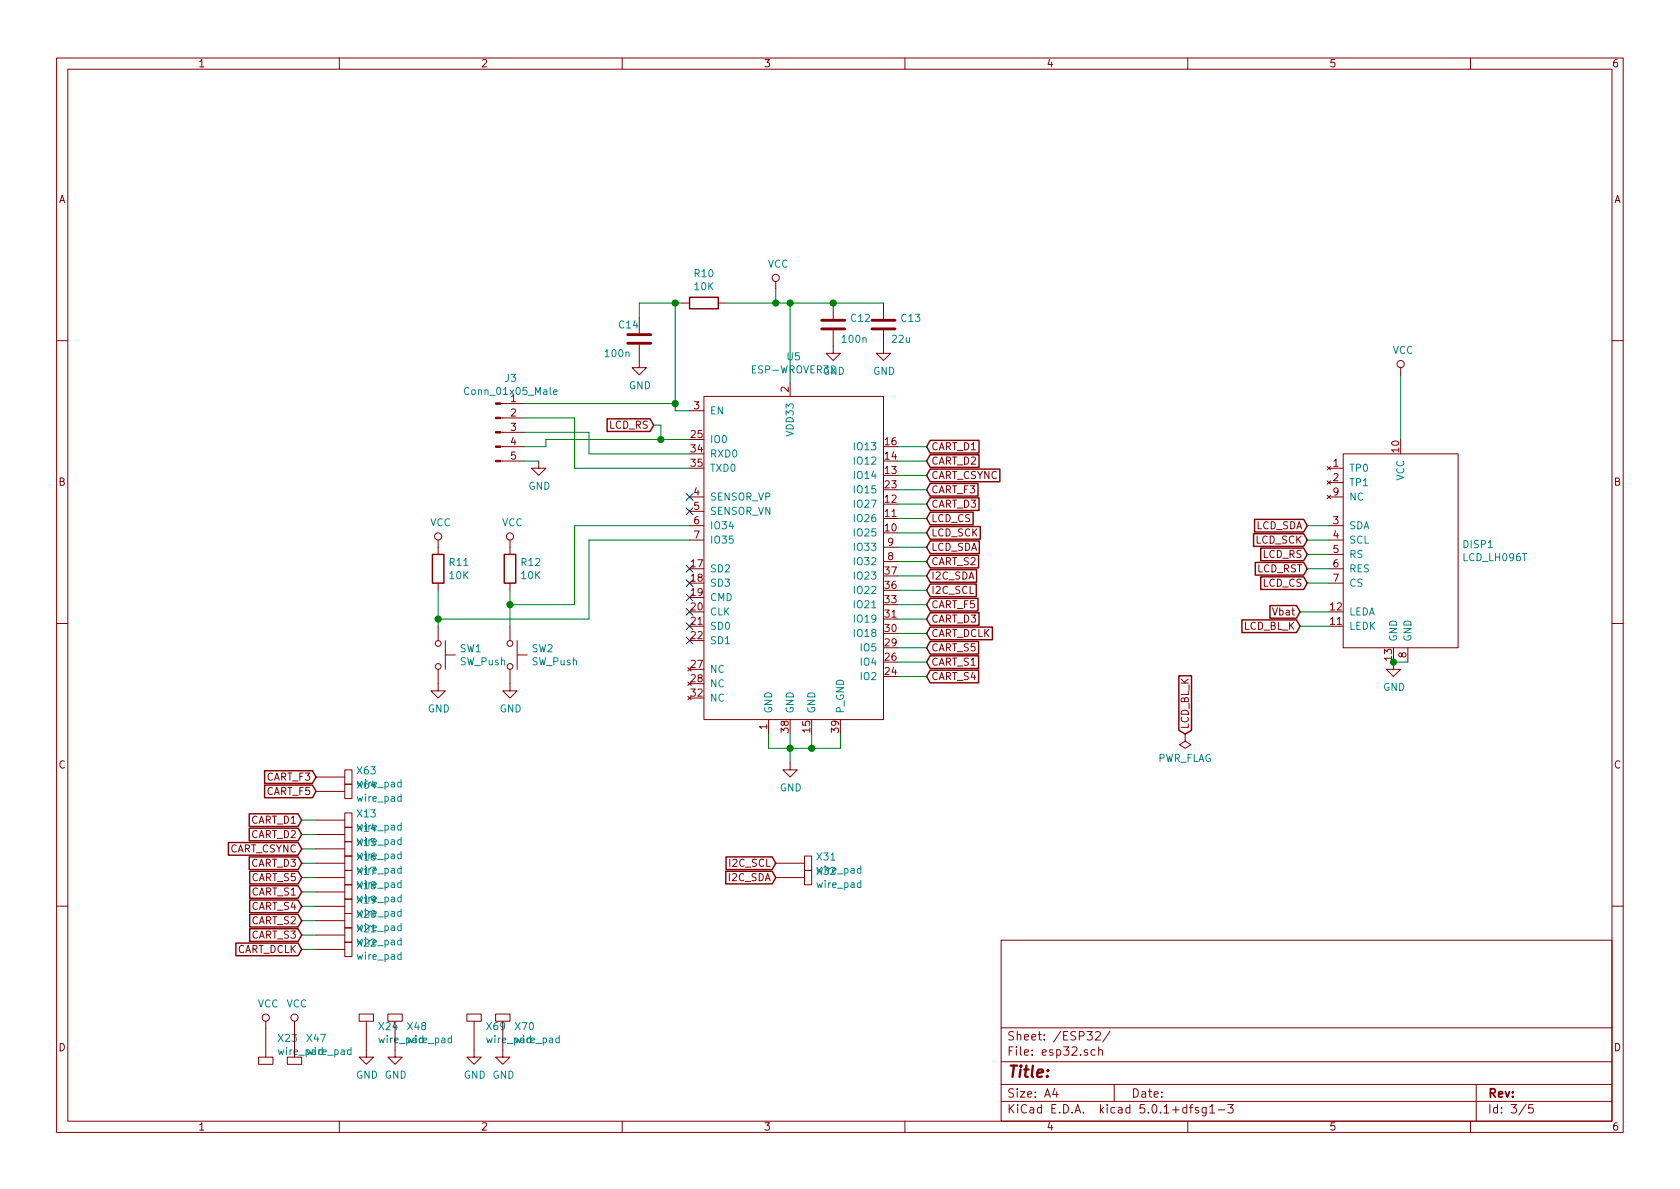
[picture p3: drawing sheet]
EESchema Schematic File Version 4
LIBS:magicbrush-cache
EELAYER 26 0
EELAYER END
$Descr A4 11693 8268
encoding utf-8
Sheet 3 5
Title ""
Date ""
Rev ""
Comp ""
Comment1 ""
Comment2 ""
Comment3 ""
Comment4 ""
$EndDescr
Text GLabel 6450 3500 2    50   Input ~ 0
CART_D3
Text GLabel 6450 3300 2    50   Input ~ 0
CART_CSYNC
Text GLabel 6450 3100 2    50   Input ~ 0
CART_D1
Text GLabel 6450 3200 2    50   Input ~ 0
CART_D2
Text GLabel 6450 4500 2    50   Input ~ 0
CART_S5
Text GLabel 6450 4600 2    50   Input ~ 0
CART_S1
Text GLabel 6450 4700 2    50   Input ~ 0
CART_S4
Text GLabel 6450 3900 2    50   Input ~ 0
CART_S2
Text GLabel 6450 4300 2    50   Input ~ 0
CART_D3
Text GLabel 6450 4400 2    50   Input ~ 0
CART_DCLK
Text GLabel 6450 3400 2    50   Input ~ 0
CART_F3
Text GLabel 6450 4200 2    50   Input ~ 0
CART_F5
Text GLabel 6450 4000 2    50   Input ~ 0
I2C_SDA
Text GLabel 6450 4100 2    50   Input ~ 0
I2C_SCL
$Comp
L power:VCC #PWR0141
U 1 1
P 5400 2000
F 0 "#PWR0141" H 5400 1850 50  0001 C CNN
F 1 "VCC" H 5417 2173 50  0000 C CNN
F 2 "" H 5400 2000 50  0001 C CNN
F 3 "" H 5400 2000 50  0001 C CNN
	1    5400 2000
	1    0    0    -1  
$EndComp
$Comp
L Device:C C12
U 1 1
P 5800 2250
F 0 "C12" H 5915 2296 50  0000 L CNN
F 1 "100n" H 5850 2150 50  0000 L CNN
F 2 "Capacitor_SMD:C_0603_1608Metric_Pad1.05x0.95mm_HandSolder" H 5838 2100 50  0001 C CNN
F 3 "~" H 5800 2250 50  0001 C CNN
	1    5800 2250
	1    0    0    -1  
$EndComp
$Comp
L power:GND #PWR0142
U 1 1
P 5800 2400
F 0 "#PWR0142" H 5800 2150 50  0001 C CNN
F 1 "GND" H 5805 2227 50  0000 C CNN
F 2 "" H 5800 2400 50  0001 C CNN
F 3 "" H 5800 2400 50  0001 C CNN
	1    5800 2400
	1    0    0    -1  
$EndComp
Wire Wire Line
	5400 2000 5400 2100
Wire Wire Line
	5800 2100 5500 2100
Connection ~ 5500 2100
Wire Wire Line
	5500 2100 5500 2650
$Comp
L Device:C C13
U 1 1
P 6150 2250
F 0 "C13" H 6265 2296 50  0000 L CNN
F 1 "22u" H 6200 2150 50  0000 L CNN
F 2 "Capacitor_SMD:C_0805_2012Metric_Pad1.15x1.40mm_HandSolder" H 6188 2100 50  0001 C CNN
F 3 "~" H 6150 2250 50  0001 C CNN
	1    6150 2250
	1    0    0    -1  
$EndComp
$Comp
L power:GND #PWR0154
U 1 1
P 6150 2400
F 0 "#PWR0154" H 6150 2150 50  0001 C CNN
F 1 "GND" H 6155 2227 50  0000 C CNN
F 2 "" H 6150 2400 50  0001 C CNN
F 3 "" H 6150 2400 50  0001 C CNN
	1    6150 2400
	1    0    0    -1  
$EndComp
Wire Wire Line
	6150 2100 5800 2100
Connection ~ 5800 2100
$Comp
L Device:R R10
U 1 1
P 4900 2100
F 0 "R10" V 4693 2100 50  0000 C CNN
F 1 "10K" V 4784 2100 50  0000 C CNN
F 2 "Resistor_SMD:R_0603_1608Metric" V 4830 2100 50  0001 C CNN
F 3 "~" H 4900 2100 50  0001 C CNN
	1    4900 2100
	0    1    1    0   
$EndComp
$Comp
L Device:C C14
U 1 1
P 4450 2350
F 0 "C14" H 4300 2450 50  0000 L CNN
F 1 "100n" H 4200 2250 50  0000 L CNN
F 2 "Capacitor_SMD:C_0603_1608Metric_Pad1.05x0.95mm_HandSolder" H 4488 2200 50  0001 C CNN
F 3 "~" H 4450 2350 50  0001 C CNN
	1    4450 2350
	1    0    0    -1  
$EndComp
$Comp
L power:GND #PWR0155
U 1 1
P 4450 2500
F 0 "#PWR0155" H 4450 2250 50  0001 C CNN
F 1 "GND" H 4455 2327 50  0000 C CNN
F 2 "" H 4450 2500 50  0001 C CNN
F 3 "" H 4450 2500 50  0001 C CNN
	1    4450 2500
	1    0    0    -1  
$EndComp
Wire Wire Line
	4450 2200 4450 2100
Wire Wire Line
	4450 2100 4700 2100
Wire Wire Line
	5050 2100 5400 2100
Wire Wire Line
	4800 2850 4700 2850
Wire Wire Line
	4700 2850 4700 2800
Connection ~ 4700 2100
Wire Wire Line
	4700 2100 4750 2100
Wire Wire Line
	5350 5100 5350 5200
Wire Wire Line
	5350 5200 5500 5200
Wire Wire Line
	5650 5200 5650 5100
Wire Wire Line
	5500 5100 5500 5200
Connection ~ 5500 5200
Wire Wire Line
	5500 5200 5650 5200
Wire Wire Line
	5500 5300 5500 5200
$Comp
L power:GND #PWR0156
U 1 1
P 5500 5300
F 0 "#PWR0156" H 5500 5050 50  0001 C CNN
F 1 "GND" H 5505 5127 50  0000 C CNN
F 2 "" H 5500 5300 50  0001 C CNN
F 3 "" H 5500 5300 50  0001 C CNN
	1    5500 5300
	1    0    0    -1  
$EndComp
NoConn ~ 4800 3950
NoConn ~ 4800 4050
NoConn ~ 4800 4150
NoConn ~ 4800 4250
NoConn ~ 4800 4350
NoConn ~ 4800 4450
Wire Wire Line
	6250 3100 6450 3100
Wire Wire Line
	6250 3200 6450 3200
Wire Wire Line
	6250 3300 6450 3300
Wire Wire Line
	6250 3400 6450 3400
Wire Wire Line
	6250 3500 6450 3500
Wire Wire Line
	6250 3600 6450 3600
Wire Wire Line
	6250 3700 6450 3700
Wire Wire Line
	6450 3800 6250 3800
Wire Wire Line
	6250 3900 6450 3900
Wire Wire Line
	6450 4000 6250 4000
Wire Wire Line
	6250 4100 6450 4100
Wire Wire Line
	6450 4200 6250 4200
Wire Wire Line
	6450 4600 6250 4600
Wire Wire Line
	6250 4700 6450 4700
$Comp
L Switch:SW_Push SW?
U 1 1
P 3550 4550
AR Path="/5BBC9070/5BCE1F8E" Ref="SW?"  Part="1" 
AR Path="/5BBC906D/5BCE1F8E" Ref="SW2"  Part="1" 
F 0 "SW2" V 3504 4698 50  0000 L CNN
F 1 "SW_Push" V 3595 4698 50  0000 L CNN
F 2 "Button_Switch_THT:SW_PUSH_6mm" H 3550 4750 50  0001 C CNN
F 3 "" H 3550 4750 50  0001 C CNN
	1    3550 4550
	0    1    1    0   
$EndComp
$Comp
L power:GND #PWR?
U 1 1
P 3550 4750
AR Path="/5BBC9070/5BCE1F95" Ref="#PWR?"  Part="1" 
AR Path="/5BBC906D/5BCE1F95" Ref="#PWR0157"  Part="1" 
F 0 "#PWR0157" H 3550 4500 50  0001 C CNN
F 1 "GND" H 3555 4577 50  0000 C CNN
F 2 "" H 3550 4750 50  0001 C CNN
F 3 "" H 3550 4750 50  0001 C CNN
	1    3550 4750
	1    0    0    -1  
$EndComp
$Comp
L Device:R R?
U 1 1
P 3550 3950
AR Path="/5BBC9070/5BCE1F9B" Ref="R?"  Part="1" 
AR Path="/5BBC906D/5BCE1F9B" Ref="R12"  Part="1" 
F 0 "R12" H 3620 3996 50  0000 L CNN
F 1 "10K" H 3620 3905 50  0000 L CNN
F 2 "Resistor_SMD:R_0603_1608Metric" V 3480 3950 50  0001 C CNN
F 3 "~" H 3550 3950 50  0001 C CNN
	1    3550 3950
	1    0    0    -1  
$EndComp
$Comp
L power:VCC #PWR?
U 1 1
P 3550 3800
AR Path="/5BBC9070/5BCE1FA8" Ref="#PWR?"  Part="1" 
AR Path="/5BBC906D/5BCE1FA8" Ref="#PWR0158"  Part="1" 
F 0 "#PWR0158" H 3550 3650 50  0001 C CNN
F 1 "VCC" H 3567 3973 50  0000 C CNN
F 2 "" H 3550 3800 50  0001 C CNN
F 3 "" H 3550 3800 50  0001 C CNN
	1    3550 3800
	1    0    0    -1  
$EndComp
Wire Wire Line
	4800 3750 4100 3750
$Comp
L Connector:Conn_01x05_Male J3
U 1 1
P 3450 3000
F 0 "J3" H 3556 3378 50  0000 C CNN
F 1 "Conn_01x05_Male" H 3556 3287 50  0000 C CNN
F 2 "Connector_PinHeader_2.54mm:PinHeader_1x05_P2.54mm_Vertical" H 3450 3000 50  0001 C CNN
F 3 "~" H 3450 3000 50  0001 C CNN
	1    3450 3000
	1    0    0    -1  
$EndComp
Wire Wire Line
	3650 2800 4700 2800
Connection ~ 4700 2800
Wire Wire Line
	4700 2800 4700 2100
Wire Wire Line
	4800 3250 4000 3250
Wire Wire Line
	4000 3250 4000 2900
Wire Wire Line
	4000 2900 3650 2900
Wire Wire Line
	3650 3000 4100 3000
Wire Wire Line
	4100 3000 4100 3150
Wire Wire Line
	4100 3150 4800 3150
Wire Wire Line
	4800 3050 4600 3050
Wire Wire Line
	3800 3050 3800 3100
Wire Wire Line
	3800 3100 3650 3100
$Comp
L power:GND #PWR0159
U 1 1
P 3750 3200
F 0 "#PWR0159" H 3750 2950 50  0001 C CNN
F 1 "GND" H 3755 3027 50  0000 C CNN
F 2 "" H 3750 3200 50  0001 C CNN
F 3 "" H 3750 3200 50  0001 C CNN
	1    3750 3200
	1    0    0    -1  
$EndComp
Wire Wire Line
	3650 3200 3750 3200
Wire Wire Line
	3550 4100 3550 4200
$Comp
L Switch:SW_Push SW?
U 1 1
P 3050 4550
AR Path="/5BBC9070/5BD2A840" Ref="SW?"  Part="1" 
AR Path="/5BBC906D/5BD2A840" Ref="SW1"  Part="1" 
F 0 "SW1" V 3004 4698 50  0000 L CNN
F 1 "SW_Push" V 3095 4698 50  0000 L CNN
F 2 "Button_Switch_THT:SW_PUSH_6mm" H 3050 4750 50  0001 C CNN
F 3 "" H 3050 4750 50  0001 C CNN
	1    3050 4550
	0    1    1    0   
$EndComp
$Comp
L power:GND #PWR?
U 1 1
P 3050 4750
AR Path="/5BBC9070/5BD2A847" Ref="#PWR?"  Part="1" 
AR Path="/5BBC906D/5BD2A847" Ref="#PWR0160"  Part="1" 
F 0 "#PWR0160" H 3050 4500 50  0001 C CNN
F 1 "GND" H 3055 4577 50  0000 C CNN
F 2 "" H 3050 4750 50  0001 C CNN
F 3 "" H 3050 4750 50  0001 C CNN
	1    3050 4750
	1    0    0    -1  
$EndComp
$Comp
L Device:R R?
U 1 1
P 3050 3950
AR Path="/5BBC9070/5BD2A84D" Ref="R?"  Part="1" 
AR Path="/5BBC906D/5BD2A84D" Ref="R11"  Part="1" 
F 0 "R11" H 3120 3996 50  0000 L CNN
F 1 "10K" H 3120 3905 50  0000 L CNN
F 2 "Resistor_SMD:R_0603_1608Metric" V 2980 3950 50  0001 C CNN
F 3 "~" H 3050 3950 50  0001 C CNN
	1    3050 3950
	1    0    0    -1  
$EndComp
$Comp
L power:VCC #PWR?
U 1 1
P 3050 3800
AR Path="/5BBC9070/5BD2A854" Ref="#PWR?"  Part="1" 
AR Path="/5BBC906D/5BD2A854" Ref="#PWR0161"  Part="1" 
F 0 "#PWR0161" H 3050 3650 50  0001 C CNN
F 1 "VCC" H 3067 3973 50  0000 C CNN
F 2 "" H 3050 3800 50  0001 C CNN
F 3 "" H 3050 3800 50  0001 C CNN
	1    3050 3800
	1    0    0    -1  
$EndComp
Wire Wire Line
	3050 4100 3050 4300
Wire Wire Line
	4100 4300 3050 4300
Wire Wire Line
	4100 3750 4100 4300
Connection ~ 3050 4300
Wire Wire Line
	3050 4300 3050 4350
Wire Wire Line
	3550 4200 4000 4200
Wire Wire Line
	4000 4200 4000 3650
Wire Wire Line
	4000 3650 4800 3650
Connection ~ 3550 4200
Wire Wire Line
	3550 4200 3550 4350
NoConn ~ 4800 3450
NoConn ~ 4800 3550
Text GLabel 6450 3800 2    50   Input ~ 0
LCD_SDA
Text GLabel 6450 3700 2    50   Input ~ 0
LCD_SCK
Text GLabel 6450 3600 2    50   Input ~ 0
LCD_CS
Text GLabel 4550 2950 0    50   Input ~ 0
LCD_RS
Wire Wire Line
	4600 3050 4600 2950
Wire Wire Line
	4600 2950 4550 2950
Connection ~ 4600 3050
Wire Wire Line
	4600 3050 3800 3050
Wire Wire Line
	6250 4300 6450 4300
Wire Wire Line
	6450 4400 6250 4400
Wire Wire Line
	6250 4500 6450 4500
$Comp
L jeroens_components:LCD_LH096T DISP1
U 1 1
P 9750 3700
F 0 "DISP1" H 10177 3621 50  0000 L CNN
F 1 "LCD_LH096T" H 10177 3530 50  0000 L CNN
F 2 "JeroensFootprints:LCD_LH086T" H 9750 3700 50  0001 C CNN
F 3 "http://www.jmdlcd.com/downloadRepository/f743f83e-f761-4d72-b1f0-3fcd0ae34dc2.pdf" H 9750 3700 50  0001 C CNN
	1    9750 3700
	1    0    0    -1  
$EndComp
$Comp
L power:VCC #PWR0162
U 1 1
P 9750 2600
F 0 "#PWR0162" H 9750 2450 50  0001 C CNN
F 1 "VCC" H 9767 2773 50  0000 C CNN
F 2 "" H 9750 2600 50  0001 C CNN
F 3 "" H 9750 2600 50  0001 C CNN
	1    9750 2600
	1    0    0    -1  
$EndComp
$Comp
L power:GND #PWR0164
U 1 1
P 9700 4600
F 0 "#PWR0164" H 9700 4350 50  0001 C CNN
F 1 "GND" H 9705 4427 50  0000 C CNN
F 2 "" H 9700 4600 50  0001 C CNN
F 3 "" H 9700 4600 50  0001 C CNN
	1    9700 4600
	1    0    0    -1  
$EndComp
Wire Wire Line
	9700 4600 9800 4600
Connection ~ 9700 4600
Text GLabel 9100 3650 0    50   Input ~ 0
LCD_SDA
Text GLabel 9100 3750 0    50   Input ~ 0
LCD_SCK
Text GLabel 9100 3850 0    50   Input ~ 0
LCD_RS
Text GLabel 9100 3950 0    50   Input ~ 0
LCD_RST
Text GLabel 9100 4050 0    50   Input ~ 0
LCD_CS
Wire Wire Line
	9100 3650 9250 3650
Wire Wire Line
	9250 3750 9100 3750
Wire Wire Line
	9100 3850 9250 3850
Wire Wire Line
	9250 3950 9100 3950
Wire Wire Line
	9100 4050 9250 4050
Text GLabel 9050 4250 0    50   Input ~ 0
Vbat
Wire Wire Line
	9050 4250 9250 4250
Text GLabel 9050 4350 0    50   Input ~ 0
LCD_BL_K
Wire Wire Line
	9050 4350 9250 4350
Connection ~ 5400 2100
Wire Wire Line
	5400 2100 5500 2100
$Comp
L jeroens_components:ESP-WROVER32 U5
U 1 1
P 5500 3800
F 0 "U5" H 5525 5128 50  0000 C CNN
F 1 "ESP-WROVER32" H 5525 5037 50  0000 C CNN
F 2 "JeroensFootprints:ESP-WROVER-MOD" H 5450 5800 50  0001 C CNN
F 3 "https://www.espressif.com/sites/default/files/documentation/esp32-wrover-b_datasheet_en.pdf" H 5450 5800 50  0001 C CNN
	1    5500 3800
	1    0    0    -1  
$EndComp
Wire Wire Line
	5850 5100 5850 5200
Wire Wire Line
	5850 5200 5650 5200
Connection ~ 5650 5200
Text GLabel 8250 5100 1    50   Input ~ 0
LCD_BL_K
$Comp
L power:PWR_FLAG #FLG0105
U 1 1
P 8250 5100
F 0 "#FLG0105" H 8250 5175 50  0001 C CNN
F 1 "PWR_FLAG" H 8250 5273 50  0000 C CNN
F 2 "" H 8250 5100 50  0001 C CNN
F 3 "~" H 8250 5100 50  0001 C CNN
	1    8250 5100
	-1   0    0    1   
$EndComp
$Comp
L jeroens_components:wire_pad X?
U 1 1
P 2200 6600
AR Path="/5BC75E0E/5BDCD1B6" Ref="X?"  Part="1" 
AR Path="/5BBC906D/5BDCD1B6" Ref="X22"  Part="1" 
F 0 "X22" V 2154 6877 50  0000 L CNN
F 1 "wire_pad" V 2245 6877 50  0000 L CNN
F 2 "JeroensFootprints:wire_pad_0.5mm" H 2200 6600 50  0001 C CNN
F 3 "" H 2200 6600 50  0001 C CNN
	1    2200 6600
	0    1    1    0   
$EndComp
$Comp
L jeroens_components:wire_pad X?
U 1 1
P 2200 6500
AR Path="/5BC75E0E/5BDCD1BD" Ref="X?"  Part="1" 
AR Path="/5BBC906D/5BDCD1BD" Ref="X21"  Part="1" 
F 0 "X21" V 2154 6777 50  0000 L CNN
F 1 "wire_pad" V 2245 6777 50  0000 L CNN
F 2 "JeroensFootprints:wire_pad_0.5mm" H 2200 6500 50  0001 C CNN
F 3 "" H 2200 6500 50  0001 C CNN
	1    2200 6500
	0    1    1    0   
$EndComp
$Comp
L jeroens_components:wire_pad X?
U 1 1
P 2200 6400
AR Path="/5BC75E0E/5BDCD1C4" Ref="X?"  Part="1" 
AR Path="/5BBC906D/5BDCD1C4" Ref="X20"  Part="1" 
F 0 "X20" V 2154 6677 50  0000 L CNN
F 1 "wire_pad" V 2245 6677 50  0000 L CNN
F 2 "JeroensFootprints:wire_pad_0.5mm" H 2200 6400 50  0001 C CNN
F 3 "" H 2200 6400 50  0001 C CNN
	1    2200 6400
	0    1    1    0   
$EndComp
$Comp
L jeroens_components:wire_pad X?
U 1 1
P 2200 6300
AR Path="/5BC75E0E/5BDCD1CB" Ref="X?"  Part="1" 
AR Path="/5BBC906D/5BDCD1CB" Ref="X19"  Part="1" 
F 0 "X19" V 2154 6577 50  0000 L CNN
F 1 "wire_pad" V 2245 6577 50  0000 L CNN
F 2 "JeroensFootprints:wire_pad_0.5mm" H 2200 6300 50  0001 C CNN
F 3 "" H 2200 6300 50  0001 C CNN
	1    2200 6300
	0    1    1    0   
$EndComp
$Comp
L jeroens_components:wire_pad X?
U 1 1
P 2200 6200
AR Path="/5BC75E0E/5BDCD1D2" Ref="X?"  Part="1" 
AR Path="/5BBC906D/5BDCD1D2" Ref="X18"  Part="1" 
F 0 "X18" V 2154 6477 50  0000 L CNN
F 1 "wire_pad" V 2245 6477 50  0000 L CNN
F 2 "JeroensFootprints:wire_pad_0.5mm" H 2200 6200 50  0001 C CNN
F 3 "" H 2200 6200 50  0001 C CNN
	1    2200 6200
	0    1    1    0   
$EndComp
$Comp
L jeroens_components:wire_pad X?
U 1 1
P 2200 6100
AR Path="/5BC75E0E/5BDCD1D9" Ref="X?"  Part="1" 
AR Path="/5BBC906D/5BDCD1D9" Ref="X17"  Part="1" 
F 0 "X17" V 2154 6377 50  0000 L CNN
F 1 "wire_pad" V 2245 6377 50  0000 L CNN
F 2 "JeroensFootprints:wire_pad_0.5mm" H 2200 6100 50  0001 C CNN
F 3 "" H 2200 6100 50  0001 C CNN
	1    2200 6100
	0    1    1    0   
$EndComp
$Comp
L jeroens_components:wire_pad X?
U 1 1
P 2200 6000
AR Path="/5BC75E0E/5BDCD1E0" Ref="X?"  Part="1" 
AR Path="/5BBC906D/5BDCD1E0" Ref="X16"  Part="1" 
F 0 "X16" V 2154 6277 50  0000 L CNN
F 1 "wire_pad" V 2245 6277 50  0000 L CNN
F 2 "JeroensFootprints:wire_pad_0.5mm" H 2200 6000 50  0001 C CNN
F 3 "" H 2200 6000 50  0001 C CNN
	1    2200 6000
	0    1    1    0   
$EndComp
$Comp
L jeroens_components:wire_pad X?
U 1 1
P 2200 5900
AR Path="/5BC75E0E/5BDCD1E7" Ref="X?"  Part="1" 
AR Path="/5BBC906D/5BDCD1E7" Ref="X15"  Part="1" 
F 0 "X15" V 2154 6177 50  0000 L CNN
F 1 "wire_pad" V 2245 6177 50  0000 L CNN
F 2 "JeroensFootprints:wire_pad_0.5mm" H 2200 5900 50  0001 C CNN
F 3 "" H 2200 5900 50  0001 C CNN
	1    2200 5900
	0    1    1    0   
$EndComp
Wire Wire Line
	2100 6600 2200 6600
Text GLabel 2100 6600 0    50   Input ~ 0
CART_DCLK
Wire Wire Line
	2100 6500 2200 6500
Text GLabel 2100 6500 0    50   Input ~ 0
CART_S3
Wire Wire Line
	2100 6400 2200 6400
Text GLabel 2100 6400 0    50   Input ~ 0
CART_S2
Wire Wire Line
	2100 6300 2200 6300
Text GLabel 2100 6300 0    50   Input ~ 0
CART_S4
Wire Wire Line
	2100 6200 2200 6200
Text GLabel 2100 6200 0    50   Input ~ 0
CART_S1
Wire Wire Line
	2100 6100 2200 6100
Text GLabel 2100 6100 0    50   Input ~ 0
CART_S5
Wire Wire Line
	2100 6000 2200 6000
Wire Wire Line
	2100 5900 2200 5900
Text GLabel 2100 5800 0    50   Input ~ 0
CART_D2
Wire Wire Line
	2100 5800 2200 5800
Text GLabel 2100 5700 0    50   Input ~ 0
CART_D1
Wire Wire Line
	2100 5700 2200 5700
Text GLabel 2100 5900 0    50   Input ~ 0
CART_CSYNC
Text GLabel 2100 6000 0    50   Input ~ 0
CART_D3
$Comp
L jeroens_components:wire_pad X?
U 1 1
P 2200 5800
AR Path="/5BC75E0E/5BDCD202" Ref="X?"  Part="1" 
AR Path="/5BBC906D/5BDCD202" Ref="X14"  Part="1" 
F 0 "X14" V 2154 6077 50  0000 L CNN
F 1 "wire_pad" V 2245 6077 50  0000 L CNN
F 2 "JeroensFootprints:wire_pad_0.5mm" H 2200 5800 50  0001 C CNN
F 3 "" H 2200 5800 50  0001 C CNN
	1    2200 5800
	0    1    1    0   
$EndComp
$Comp
L jeroens_components:wire_pad X?
U 1 1
P 2200 5700
AR Path="/5BC75E0E/5BDCD209" Ref="X?"  Part="1" 
AR Path="/5BBC906D/5BDCD209" Ref="X13"  Part="1" 
F 0 "X13" V 2154 5977 50  0000 L CNN
F 1 "wire_pad" V 2245 5977 50  0000 L CNN
F 2 "JeroensFootprints:wire_pad_0.5mm" H 2200 5700 50  0001 C CNN
F 3 "" H 2200 5700 50  0001 C CNN
	1    2200 5700
	0    1    1    0   
$EndComp
$Comp
L power:VCC #PWR01
U 1 1
P 1850 7150
F 0 "#PWR01" H 1850 7000 50  0001 C CNN
F 1 "VCC" H 1867 7323 50  0000 C CNN
F 2 "" H 1850 7150 50  0001 C CNN
F 3 "" H 1850 7150 50  0001 C CNN
	1    1850 7150
	1    0    0    -1  
$EndComp
$Comp
L jeroens_components:wire_pad X23
U 1 1
P 1850 7150
F 0 "X23" H 1772 7222 50  0000 R CNN
F 1 "wire_pad" H 1772 7313 50  0000 R CNN
F 2 "JeroensFootprints:wire_pad_1mm" H 1850 7150 50  0001 C CNN
F 3 "" H 1850 7150 50  0001 C CNN
	1    1850 7150
	-1   0    0    1   
$EndComp
$Comp
L power:GND #PWR02
U 1 1
P 2550 7300
F 0 "#PWR02" H 2550 7050 50  0001 C CNN
F 1 "GND" H 2555 7127 50  0000 C CNN
F 2 "" H 2550 7300 50  0001 C CNN
F 3 "" H 2550 7300 50  0001 C CNN
	1    2550 7300
	1    0    0    -1  
$EndComp
$Comp
L jeroens_components:wire_pad X24
U 1 1
P 2550 7300
F 0 "X24" H 2628 7465 50  0000 L CNN
F 1 "wire_pad" H 2628 7374 50  0000 L CNN
F 2 "JeroensFootprints:wire_pad_1mm" H 2550 7300 50  0001 C CNN
F 3 "" H 2550 7300 50  0001 C CNN
	1    2550 7300
	1    0    0    -1  
$EndComp
$Comp
L jeroens_components:wire_pad X31
U 1 1
P 5400 6000
F 0 "X31" V 5354 6277 50  0000 L CNN
F 1 "wire_pad" V 5445 6277 50  0000 L CNN
F 2 "JeroensFootprints:wire_pad_0.5mm" H 5400 6000 50  0001 C CNN
F 3 "" H 5400 6000 50  0001 C CNN
	1    5400 6000
	0    1    1    0   
$EndComp
$Comp
L jeroens_components:wire_pad X32
U 1 1
P 5400 6100
F 0 "X32" V 5354 6377 50  0000 L CNN
F 1 "wire_pad" V 5445 6377 50  0000 L CNN
F 2 "JeroensFootprints:wire_pad_0.5mm" H 5400 6100 50  0001 C CNN
F 3 "" H 5400 6100 50  0001 C CNN
	1    5400 6100
	0    1    1    0   
$EndComp
Text GLabel 5400 6100 0    50   Input ~ 0
I2C_SDA
Text GLabel 5400 6000 0    50   Input ~ 0
I2C_SCL
$Comp
L power:VCC #PWR0171
U 1 1
P 2050 7150
F 0 "#PWR0171" H 2050 7000 50  0001 C CNN
F 1 "VCC" H 2067 7323 50  0000 C CNN
F 2 "" H 2050 7150 50  0001 C CNN
F 3 "" H 2050 7150 50  0001 C CNN
	1    2050 7150
	1    0    0    -1  
$EndComp
$Comp
L jeroens_components:wire_pad X47
U 1 1
P 2050 7150
F 0 "X47" H 1972 7222 50  0000 R CNN
F 1 "wire_pad" H 1972 7313 50  0000 R CNN
F 2 "JeroensFootprints:wire_pad_1mm" H 2050 7150 50  0001 C CNN
F 3 "" H 2050 7150 50  0001 C CNN
	1    2050 7150
	-1   0    0    1   
$EndComp
$Comp
L power:GND #PWR0172
U 1 1
P 2750 7300
F 0 "#PWR0172" H 2750 7050 50  0001 C CNN
F 1 "GND" H 2755 7127 50  0000 C CNN
F 2 "" H 2750 7300 50  0001 C CNN
F 3 "" H 2750 7300 50  0001 C CNN
	1    2750 7300
	1    0    0    -1  
$EndComp
$Comp
L jeroens_components:wire_pad X48
U 1 1
P 2750 7300
F 0 "X48" H 2828 7465 50  0000 L CNN
F 1 "wire_pad" H 2828 7374 50  0000 L CNN
F 2 "JeroensFootprints:wire_pad_1mm" H 2750 7300 50  0001 C CNN
F 3 "" H 2750 7300 50  0001 C CNN
	1    2750 7300
	1    0    0    -1  
$EndComp
Wire Wire Line
	9750 2600 9750 3050
Text GLabel 2200 5400 0    50   Input ~ 0
CART_F3
Text GLabel 2200 5500 0    50   Input ~ 0
CART_F5
$Comp
L jeroens_components:wire_pad X?
U 1 1
P 2200 5400
AR Path="/5BC75E0E/5BEFC3F2" Ref="X?"  Part="1" 
AR Path="/5BBC906D/5BEFC3F2" Ref="X63"  Part="1" 
F 0 "X63" V 2154 5677 50  0000 L CNN
F 1 "wire_pad" V 2245 5677 50  0000 L CNN
F 2 "JeroensFootprints:wire_pad_0.5mm" H 2200 5400 50  0001 C CNN
F 3 "" H 2200 5400 50  0001 C CNN
	1    2200 5400
	0    1    1    0   
$EndComp
$Comp
L jeroens_components:wire_pad X?
U 1 1
P 2200 5500
AR Path="/5BC75E0E/5BEFC3F9" Ref="X?"  Part="1" 
AR Path="/5BBC906D/5BEFC3F9" Ref="X64"  Part="1" 
F 0 "X64" V 2154 5777 50  0000 L CNN
F 1 "wire_pad" V 2245 5777 50  0000 L CNN
F 2 "JeroensFootprints:wire_pad_0.5mm" H 2200 5500 50  0001 C CNN
F 3 "" H 2200 5500 50  0001 C CNN
	1    2200 5500
	0    1    1    0   
$EndComp
$Comp
L power:GND #PWR0174
U 1 1
P 3300 7300
F 0 "#PWR0174" H 3300 7050 50  0001 C CNN
F 1 "GND" H 3305 7127 50  0000 C CNN
F 2 "" H 3300 7300 50  0001 C CNN
F 3 "" H 3300 7300 50  0001 C CNN
	1    3300 7300
	1    0    0    -1  
$EndComp
$Comp
L jeroens_components:wire_pad X69
U 1 1
P 3300 7300
F 0 "X69" H 3378 7465 50  0000 L CNN
F 1 "wire_pad" H 3378 7374 50  0000 L CNN
F 2 "JeroensFootprints:wire_pad_1mm" H 3300 7300 50  0001 C CNN
F 3 "" H 3300 7300 50  0001 C CNN
	1    3300 7300
	1    0    0    -1  
$EndComp
$Comp
L power:GND #PWR0175
U 1 1
P 3500 7300
F 0 "#PWR0175" H 3500 7050 50  0001 C CNN
F 1 "GND" H 3505 7127 50  0000 C CNN
F 2 "" H 3500 7300 50  0001 C CNN
F 3 "" H 3500 7300 50  0001 C CNN
	1    3500 7300
	1    0    0    -1  
$EndComp
$Comp
L jeroens_components:wire_pad X70
U 1 1
P 3500 7300
F 0 "X70" H 3578 7465 50  0000 L CNN
F 1 "wire_pad" H 3578 7374 50  0000 L CNN
F 2 "JeroensFootprints:wire_pad_1mm" H 3500 7300 50  0001 C CNN
F 3 "" H 3500 7300 50  0001 C CNN
	1    3500 7300
	1    0    0    -1  
$EndComp
$EndSCHEMATC
